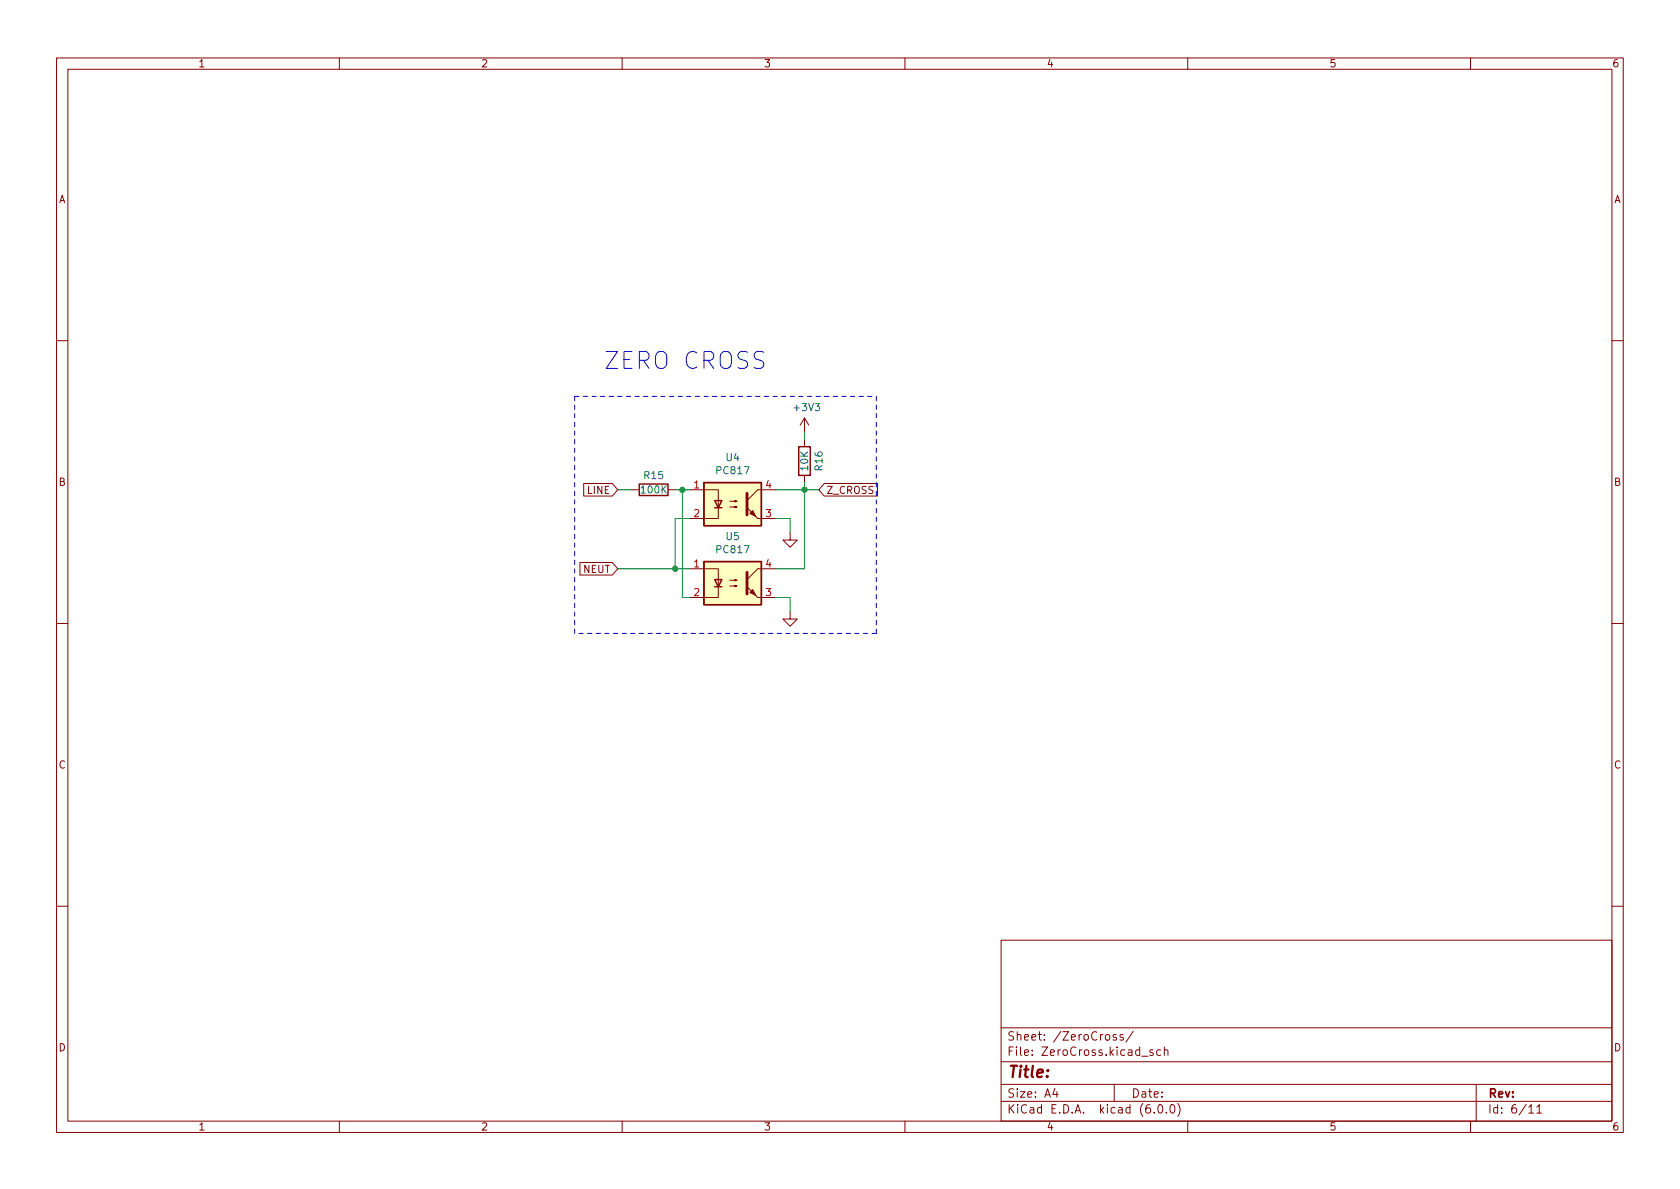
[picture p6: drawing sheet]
<svg xmlns="http://www.w3.org/2000/svg" width="297mm" height="210mm" viewBox="0 0 297 210" stroke-linecap="round" stroke-linejoin="round" font-family="sans-serif">
<g fill="none" stroke="#840000" stroke-width=".18">
<path d="M10 10.2h277v190.1h-277zM12 12.2h273v186.1h-273zM60 10.2v2M110 10.2v2M160 10.2v2M210 10.2v2M260 10.2v2M10 60.2h2M142.2 73.9l-.7 1.3M142.2 73.9v2.5M142.2 77.7v1.3M142.2 73.9l.8 1.3"/>
<path d="M285 60.2h2M102.5 99.5h5.8l.9 1.1-.9 1.1h-5.8zM103.2 85.5h5.1l.9 1.1-.9 1.1h-5.1zM111.8 86.6h1.2M118.1 86.6h1.3M121.9 86.6h5.1v5.1h-5.1M129 89.7h1.3l-.4 .1v-.3l.4 .2M129 88.6h1.3l-.4 .2v-.3l.4 .1M134 91.7h3.2M137.2 86.6h-3.2l-1.9 1.9M139.7 94.2v1.3h1.3l-1.3 1.3-1.3-1.3h1.3M142.2 84.1v1.2"/>
<path d="M145.7 85.5h9.5v2.2h-9.5l-.9-1.1zM10 110.2h2M121.9 100.6h5.1v5.1h-5.1M129 103.6h1.3l-.4 .2v-.3l.4 .1M129 102.6h1.3l-.4 .1v-.2l.4 .1M134 105.7h3.2M137.2 100.6h-3.2l-1.9 1.9M139.7 108.2v1.3h1.3l-1.3 1.2-1.3-1.2h1.3M285 110.2h2M10 160.2h2M177 166.3h108v32h-108zM285 160.2h2"/>
<path d="M60 198.3v2M110 198.3v2M160 198.3v2M177 194.8h108M177 191.8h108M177 187.8h108M177 181.8h108M186.5 192.5l-.4 1h1M186.9 193v1M197 191.8v3M197.4 183l-.4-.1-.2 .2 .1 .3 .5 .1v.4h-.6M198.6 183l-.4-.1-.2 .2 .1 .3 .5 .1v.4h-.6"/>
<path d="M200.4 182.4l-1.3 1.9M201.9 186.8h1.1M203.9 185.7l-.4-.1-.2 .2 .1 .3 .5 .1v.4h-.6M204.1 196.7v.1M204.9 195.4l.2-.1a.81 .81 0 0 1 .6 .7 .81 .81 0 0 1-.3 .8h-.2a.81 .81 0 0 1-.6-.6 .81 .81 0 0 1 .3-.8zM205.2 185.7l-.4-.1-.3 .3v.4l.1 .3h.6M205.9 185.8l.2-.2 .3 .1 .1 .9M205.9 185.1v1.5M206.2 196.7v.1M207.1 195.4l.1-.1a.81 .81 0 0 1 .6 .7 .81 .81 0 0 1-.3 .8h-.1a.81 .81 0 0 1-.6-.6 .81 .81 0 0 1 .3-.8zM208.2 195.1a1.72 1.72 0 0 1 0 2.3M210 198.3v2"/>
<path d="M260 198.3v2M261 191.8v6.5M270.3 195.8l.4-.5v1.5M270.3 196.8h.9M271.7 195.8l.5-.5v1.5M271.7 196.8h.9"/>
</g>
<g fill="#ffffc2" stroke="#ffffc2" stroke-width=".18">
<path d="M124.5 99.3h10.1v7.6h-10.1z"/>
<path d="M124.5 85.3h10.1v7.7h-10.1z"/>
</g>
<path d="M141.2 79h2.1v5.1h-2.1zM113 85.6h5.1v2h-5.1zM124.5 99.3h10.1v7.6h-10.1zM124.5 85.3h10.1v7.7h-10.1zM126.4 88.5h1.2l-.6 1.3zM126.4 89.8h1.2M126.4 102.5h1.2l-.6 1.3zM126.4 103.8h1.2" fill="none" stroke="#840000" stroke-width=".25"/>
<g fill="#840000" stroke="#840000" stroke-width=".18">
<path d="M132.1 103.8l1.9 1.9z"/>
<path d="M132.6 104.8l.5-.5 .5 1z"/>
<path d="M132.1 89.8l1.9 1.9z"/>
<path d="M132.6 90.8l.5-.5 .5 1z"/>
</g>
<path d="M132.1 87.2v3.9M132.1 101.2v3.8" fill="none" stroke="#840000" stroke-width=".51"/>
<path d="M101.6 70.1h53.3M154.9 70.1v41.9M101.6 112v-41.9M154.9 112h-53.3" fill="none" stroke="#0000c2" stroke-width=".18" stroke-dasharray=".8 .8"/>
<path d="M142.2 76.4v1.3M109.2 86.6h2.6M119.4 86.6h2.5M120.6 86.6v19.1h1.3M121.9 91.7h-2.5v8.9M137.2 86.6h7.6M137.2 91.7h2.5v2.5M142.2 85.3v15.3h-5M109.2 100.6h12.7M137.2 105.7h2.5v2.5" fill="none" stroke="#009600" stroke-width=".18"/>
<g fill="#009600" stroke="#009600" stroke-width=".18">
<circle cx="120.6" cy="86.6" r=".46"/>
<circle cx="119.4" cy="100.6" r=".46"/>
<circle cx="142.2" cy="86.6" r=".46"/>
</g>
<text font-size="4.2" fill="#0000c2" x="106.7" y="65.3">ZERO CROSS</text>
<text font-size="2.8" fill="#840000" x="178" y="190.6">Title:</text>
<g font-size="2.1" fill="#840000">
<text x="178" y="184">Sheet: /ZeroCross/</text>
<text x="178" y="186.7">File: ZeroCross.kicad_sch</text>
<text x="178" y="196.9">KiCad E.D.A. kicad (6.0.0)</text>
<text x="178" y="194.1">Size: A4</text>
<text x="200" y="194.1">Date:</text>
<text x="263" y="194.1">Rev:</text>
<text x="263" y="196.9">Id: 6/11</text>
</g>
<g font-size="1.8" fill="#840000">
<text x="35" y="11.9">1</text>
<text x="85" y="11.9">2</text>
<text x="135" y="11.9">3</text>
<text x="185" y="11.9">4</text>
<text x="235" y="11.9">5</text>
<text x="285" y="11.9">6</text>
<text x="10.3" y="35.9">A</text>
<text x="285.3" y="35.9">A</text>
<text x="10.3" y="85.9">B</text>
<text x="103.9" y="87.3">LINE</text>
<text x="146" y="87.3">Z_CROSS</text>
<text x="285.3" y="85.9">B</text>
<text x="103.1" y="101.3">NEUT</text>
<text x="10.3" y="135.9">C</text>
<text x="285.3" y="135.9">C</text>
<text x="10.3" y="185.9">D</text>
<text x="285.3" y="185.9">D</text>
<text x="35" y="199.9">1</text>
<text x="85" y="199.9">2</text>
<text x="135" y="199.9">3</text>
<text x="185" y="199.9">4</text>
<text x="235" y="199.9">5</text>
<text x="285" y="199.9">6</text>
</g>
<g font-size="1.8" fill="#006464">
<text x="140.5" y="72.7">+3V3</text>
<text x="126.8" y="83.8">PC817</text>
<text x="128.4" y="81.5">U4</text>
<text x="142.9" y="83.2" transform="rotate(-90 142.9 83.2)">10K</text>
<text x="145.4" y="83.2" transform="rotate(-90 145.4 83.2)">R16</text>
<text x="113.5" y="87.2">100K</text>
<text x="113.9" y="84.7">R15</text>
<text x="128.4" y="95.5">U5</text>
<text x="126.8" y="97.8">PC817</text>
</g>
<g font-size="1.8" fill="#a90000">
<text x="122.7" y="86.4">1</text>
<text x="135.4" y="86.4">4</text>
<text x="122.7" y="91.4">2</text>
<text x="135.4" y="91.4">3</text>
<text x="122.7" y="100.3">1</text>
<text x="135.4" y="100.3">4</text>
<text x="122.7" y="105.4">2</text>
<text x="135.4" y="105.4">3</text>
</g>
</svg>
